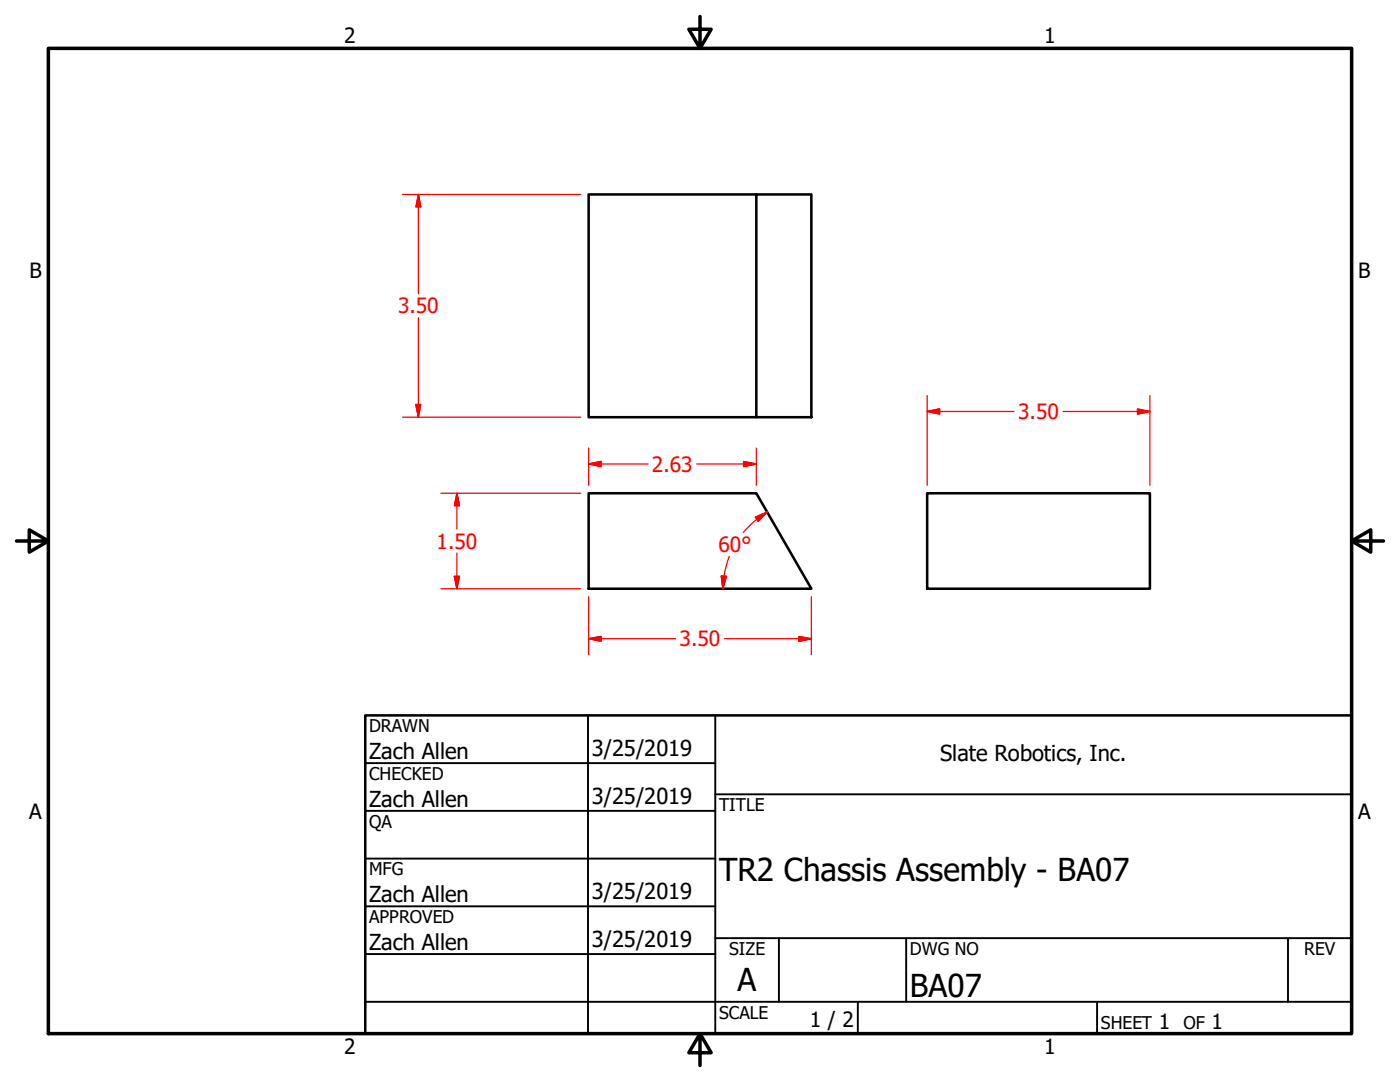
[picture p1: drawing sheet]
<svg xmlns="http://www.w3.org/2000/svg" width="279mm" height="216mm" viewBox="0 0 279 216" stroke-linecap="round" stroke-linejoin="round" font-family="sans-serif">
<!-- layer: Visible (ANSI) -->
<path d="M150.9 38.8h11v44.4h-11zM150.9 38.8h-33.4v44.4h33.4M117.5 98.4h33.4l11 19.1h-44.4zM185 98.4h44.5v19.1h-44.5z" fill="none" stroke="#000" stroke-width=".51"/>
<!-- layer: Border (ANSI) -->
<path d="M9.7 9.7h260v196.5h-260zM139.7 3.3v6.4l-2.2-3.9h4.4l-2.2 3.9M3.3 107.9h6.4l-3.9-2.2v4.5l3.9-2.3M269.7 107.9l3.9 2.3v-4.5l-3.9 2.2h6.4M139.7 206.2l2.2 3.9h-4.4l2.2-3.9v6.4" fill="none" stroke="#000" stroke-width=".7"/>
<!-- layer: Title (ANSI) -->
<g fill="none" stroke="#000" stroke-width=".38">
<path d="M72.9 152.3h69.8M117.3 142.7v63.5M142.7 158.5h127M142.7 142.7v63.5M72.9 161.8h69.8M72.9 171.3h69.8M72.9 199.9h196.8M72.9 180.8h69.8M72.9 190.4h69.8M142.7 187.2h127M155.4 187.2v12.7M171.2 199.9v6.3"/>
<path d="M180.8 187.2v12.7M218.9 199.9v6.3M257 187.2v12.7"/>
</g>
<path d="M72.9 142.7h196.8v63.5h-196.8z" fill="none" stroke="#000" stroke-width=".51"/>
<!-- layer: Dimension (ANSI) -->
<g fill="none" stroke="#f00" stroke-width=".25">
<path d="M80.3 38.8h35.6M83.5 38.8l.4 2.5h-.9zM83.5 38.8v19.8M83.5 63.4v19.8M185 78.9v17.9M229.5 78.9v17.9M80.3 83.2h35.6M83 80.7h.9l-.4 2.5zM88 98.4h27.9M91.2 98.4l.5 2.5h-1zM91.2 98.4v7.1M117.5 92.6l2.5-.5v1z"/>
<path d="M117.5 89.4v7.4M117.5 92.6h11.8M139.1 92.6h11.8M148.4 92.1l2.5 .5-2.5 .5zM150.9 89.4v7.4M185 82.1l2.5-.5v1zM185 82.1h17.4M212.2 82.1h17.3M227 81.6l2.5 .5-2.5 .5zM88 117.5h27.9M90.7 115h1l-.5 2.5zM91.2 110.4v7.1"/>
<path d="M117.5 119.1v11.5M144 114.9l1 .1-.7 2.5zM144.5 115l-.2 2.5M145.5 111l-.7 2.2-.3 1.8M150.7 103.2l2.4-1-1.8 1.8zM151.1 103.6l-1.5 1.2-1.3 1.4M153.1 102.2l-2.1 1.4M161.9 119.1v11.5M117.5 127.4l2.5-.4v1zM117.5 127.4h17.3M144.6 127.4h17.3M159.4 127l2.5 .4-2.5 .6z"/>
</g>
<g fill="#f00" stroke="#f00" stroke-width=".25">
<path d="M117.5 127.4l2.5-.4z"/>
<path d="M117.5 127.4l2.5-.4v1z"/>
<path d="M159.4 128l2.5-.6z"/>
<path d="M159.4 127l2.5 .4-2.5 .6z"/>
<path d="M91.2 98.4l.5 2.5z"/>
<path d="M91.2 98.4l.5 2.5h-1z"/>
<path d="M90.7 115l.5 2.5z"/>
<path d="M90.7 115h1l-.5 2.5z"/>
<path d="M153.1 102.2l-1.8 1.8z"/>
<path d="M150.7 103.2l2.4-1-1.8 1.8z"/>
<path d="M144 114.9l.3 2.6z"/>
<path d="M144 114.9l1 .1-.7 2.5z"/>
<path d="M148.4 93.1l2.5-.5z"/>
<path d="M148.4 92.1l2.5 .5-2.5 .5z"/>
<path d="M117.5 92.6l2.5-.5z"/>
<path d="M117.5 92.6l2.5-.5v1z"/>
<path d="M83.5 38.8l.4 2.5z"/>
<path d="M83.5 38.8l.4 2.5h-.9z"/>
<path d="M83 80.7l.5 2.5z"/>
<path d="M83 80.7h.9l-.4 2.5z"/>
<path d="M185 82.1l2.5-.5z"/>
<path d="M185 82.1l2.5-.5v1z"/>
<path d="M227 82.6l2.5-.5z"/>
<path d="M227 81.6l2.5 .5-2.5 .5z"/>
</g>
<g font-size="6.3">
<text x="143.5" y="175.7">TR2 Chassis Assembly - BA07</text>
<text x="147.2" y="197.7">A</text>
<text x="181.6" y="199">BA07</text>
</g>
<g font-size="4.4">
<text x="73.7" y="151.4">Zach Allen</text>
<text x="118.1" y="150.8">3/25/2019</text>
<text x="187.6" y="151.9">Slate Robotics, Inc.</text>
<text x="73.7" y="161">Zach Allen</text>
<text x="118.1" y="160.3">3/25/2019</text>
<text x="118.1" y="179.4">3/25/2019</text>
<text x="73.7" y="180">Zach Allen</text>
<text x="73.7" y="189.5">Zach Allen</text>
<text x="118.1" y="188.9">3/25/2019</text>
</g>
<g font-size="4.2">
<text x="68.7" y="8.6">2</text>
<text x="208.4" y="8.6">1</text>
<text x="5.9" y="55.5">B</text>
<text x="271.1" y="55.5">B</text>
<text x="5.8" y="163.4">A</text>
<text x="271" y="163.4">A</text>
<text x="161.6" y="204.9">1 / 2</text>
<text x="231.3" y="205.4">1</text>
<text x="241.8" y="205.4">1</text>
<text x="68.7" y="210.3">2</text>
<text x="208.4" y="210.3">1</text>
</g>
<g font-size="4.2" fill="#f00">
<text x="79.4" y="62.5">3.50</text>
<text x="203.2" y="83.6">3.50</text>
<text x="130.1" y="94.1">2.63</text>
<text x="87.1" y="109.5">1.50</text>
<text x="143.4" y="110.2">60°</text>
<text x="135.6" y="129">3.50</text>
</g>
<g font-size="3.5">
<text x="73.7" y="146">DRAWN</text>
<text x="73.7" y="155.6">CHECKED</text>
<text x="143.5" y="161.8">TITLE</text>
<text x="73.7" y="165.2">QA</text>
<text x="73.7" y="174.7">MFG</text>
<text x="73.7" y="184.2">APPROVED</text>
<text x="145.5" y="190.6">SIZE</text>
<text x="181.6" y="190.6">DWG NO</text>
<text x="260.3" y="190.5">REV</text>
<text x="143.5" y="203.3">SCALE</text>
<text x="219.7" y="205.4">SHEET</text>
<text x="236.2" y="205.4">OF</text>
</g>
</svg>
